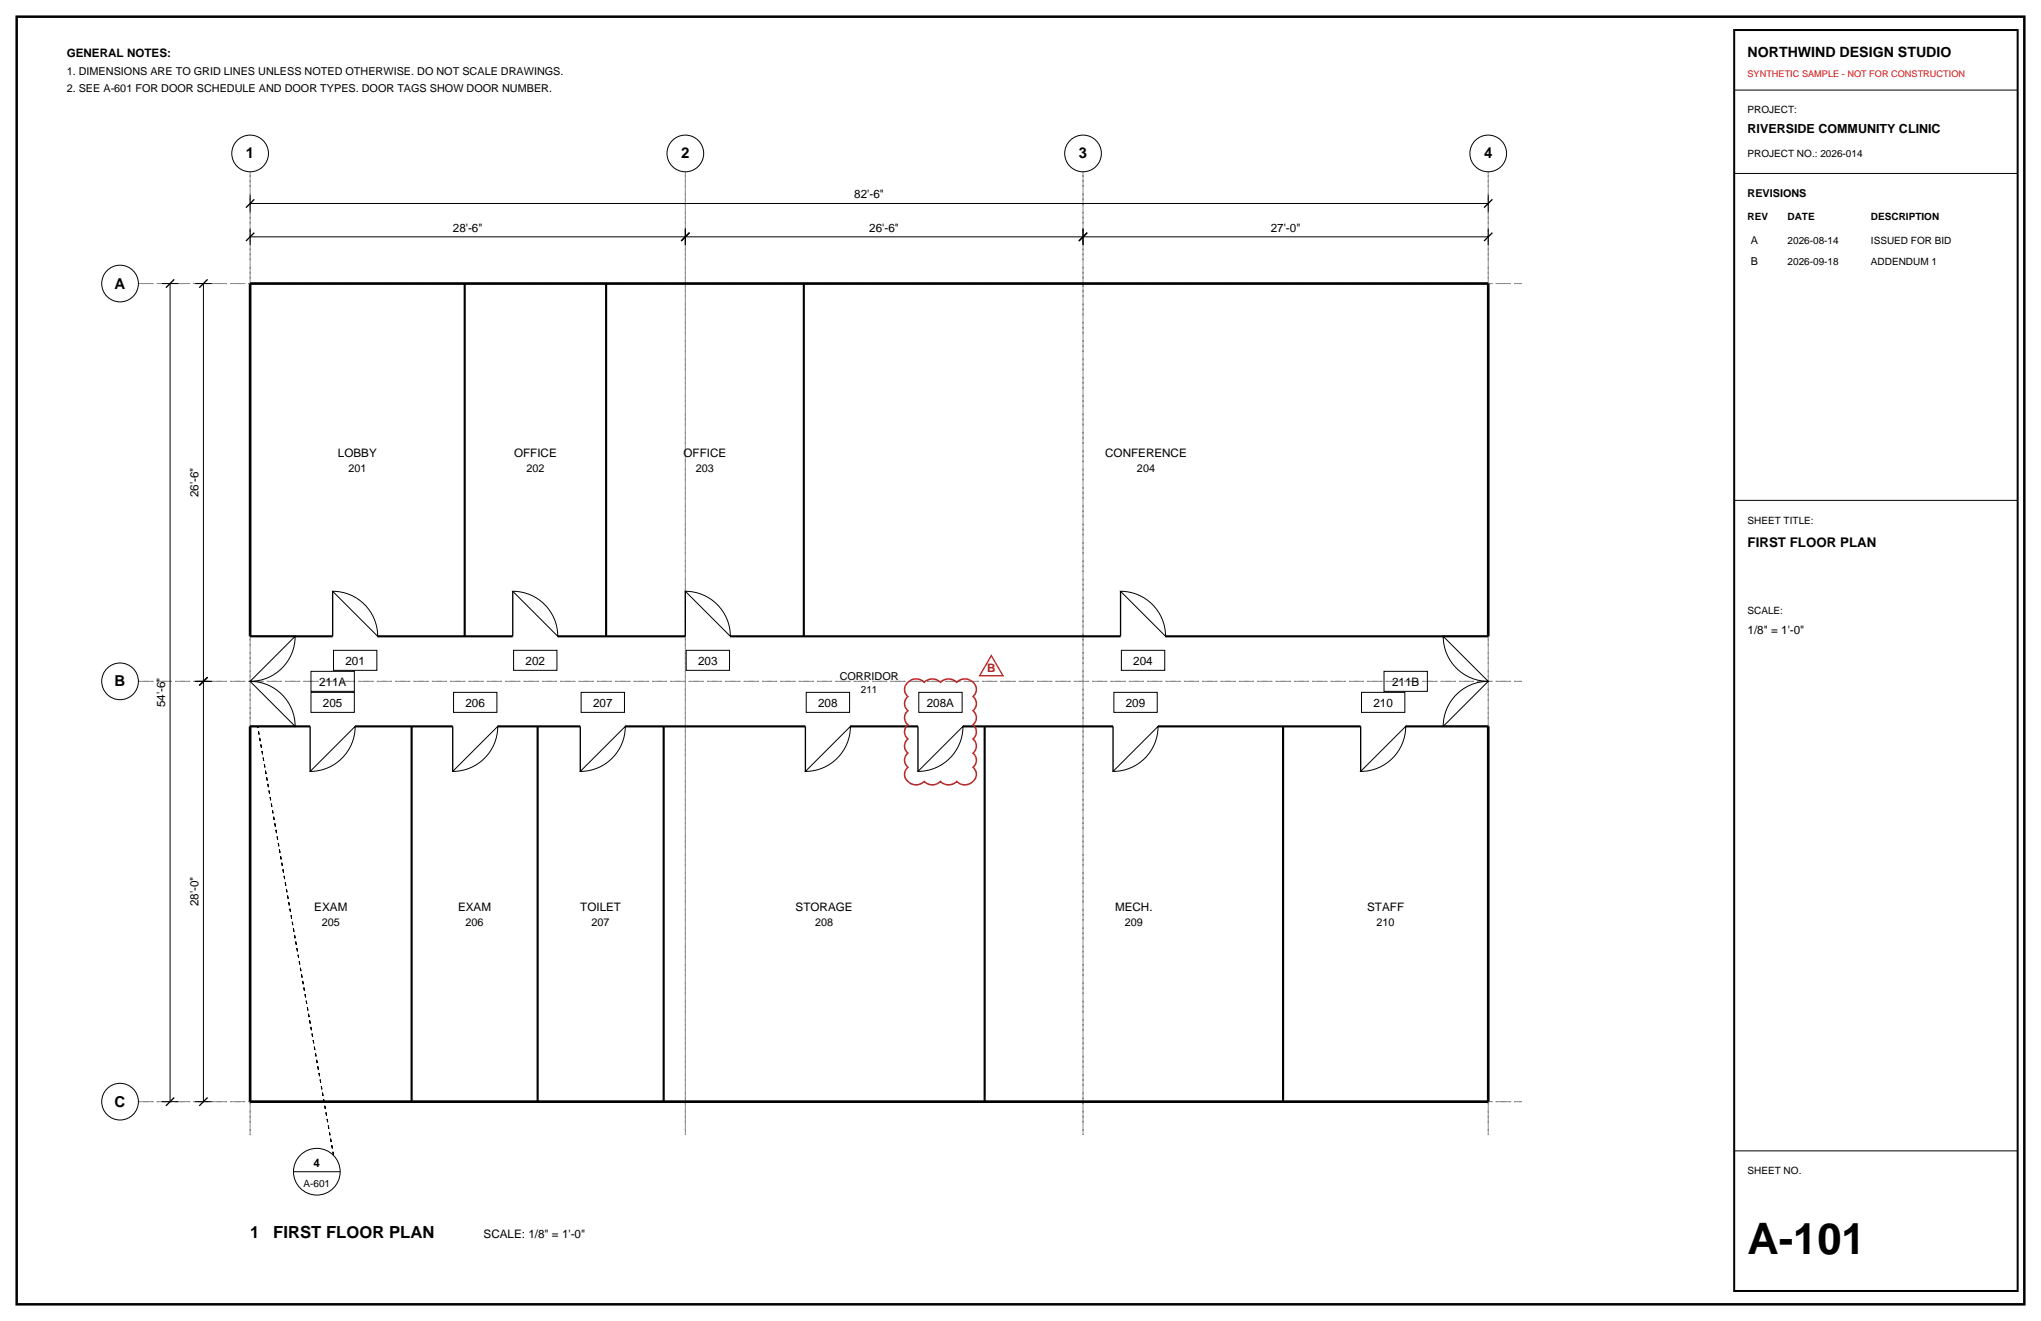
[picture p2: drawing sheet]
<svg xmlns="http://www.w3.org/2000/svg" width="432mm" height="279mm" viewBox="0 0 432 279" stroke-linecap="round" stroke-linejoin="round" font-family="sans-serif">
<path d="M3.5 3.5h424.8v272.4h-424.8z" fill="none" stroke="#000" stroke-width=".53"/>
<path d="M52.9 36.3v203.8zM145 36.3v203.8zM229.1 36.3v203.8zM314.9 36.3v203.8zM29.3 60h292.6zM29.3 144.1h292.6zM29.3 233h292.6z" fill="none" stroke="#8c8c8c" stroke-width=".21" stroke-dasharray="2.1 .7 .4 .7" stroke-linecap="butt"/>
<g fill="none" stroke="#000" stroke-width=".21">
<path d="M366.9 19.1h60zM366.9 36.7h60zM34.2 60h3.5zM36 60v173zM41.3 60h3.5zM43 60v84.1zM52.9 50.1h92.1zM52.9 48.3v3.6zM52.9 43h262zM52.9 41.3v3.5zM145 48.3v3.6zM145 50.1h84.1z"/>
<path d="M229.1 48.3v3.6zM229.1 50.1h85.8zM314.9 48.3v3.6zM314.9 41.3v3.5zM366.9 105.8h60zM62.4 134.6a9.5 9.5 0 0 1-9.5 9.5zM70.4 125.1a9.5 9.5 0 0 1 9.5 9.5zM70.6 137.5h9.1v4.3h-9.1zM108.5 125.1a9.5 9.5 0 0 1 9.5 9.5zM108.7 137.5h9.1v4.3h-9.1zM145 125.1a9.5 9.5 0 0 1 9.5 9.5zM145.2 137.5h9.1v4.3h-9.1z"/>
<path d="M237.1 125.1a9.5 9.5 0 0 1 9.5 9.5zM237.2 137.5h9.2v4.3h-9.2zM305.3 134.6l9.6 9.5a9.5 9.5 0 0 1-9.6-9.5zM41.3 144.1h3.5zM43 144.1v88.9zM52.9 144.1a9.5 9.5 0 0 1 9.5 9.5zM65.8 146.4h9.2v4.3h-9.2zM65.8 142h9.2v4.2h-9.2zM75.1 153.6a9.5 9.5 0 0 1-9.5 9.6zM96 146.4h9.1v4.3h-9.1zM105.3 153.6a9.5 9.5 0 0 1-9.5 9.6zM122.9 146.4h9.2v4.3h-9.2z"/>
<path d="M132.3 153.6a9.5 9.5 0 0 1-9.5 9.6zM170.6 146.4h9.1v4.3h-9.1zM179.9 153.6a9.5 9.5 0 0 1-9.5 9.6zM194.4 146.4h9.2v4.3h-9.2zM203.7 153.6a9.5 9.5 0 0 1-9.5 9.6zM235.7 146.4h9.1v4.3h-9.1zM245 153.6a9.5 9.5 0 0 1-9.5 9.6zM288 146.4h9.2v4.3h-9.2zM292.8 142h9.2v4.2h-9.2zM297.4 153.6a9.5 9.5 0 0 1-9.5 9.6zM308.5 146.5a9.5 9.5 0 0 1 6.4-2.4l-9.6 9.5a9.5 9.5 0 0 1 3.2-7.1zM34.2 233h3.5z"/>
<path d="M41.3 233h3.5zM62.1 247.8h9.9zM366.9 243.4h60z"/>
<circle cx="52.9" cy="32.5" r="3.9"/>
<circle cx="145" cy="32.5" r="3.9"/>
<circle cx="229.1" cy="32.5" r="3.9"/>
<circle cx="314.9" cy="32.5" r="3.9"/>
<circle cx="25.4" cy="60" r="3.9"/>
<circle cx="25.4" cy="144.1" r="3.9"/>
<circle cx="25.4" cy="233" r="3.9"/>
<circle cx="67" cy="247.8" r="4.9"/>
</g>
<g fill="none" stroke="#000" stroke-width=".28">
<path d="M52 51l1.8-1.8zM52 43.9l1.8-1.7zM144.1 51l1.8-1.8zM228.2 51l1.8-1.8zM314 51l1.7-1.8zM314 43.9l1.7-1.7zM35.1 60.9l1.8-1.8zM42.2 60.9l1.7-1.8zM52.9 134.6h9.5zM70.4 125.1v9.5zM108.5 125.1v9.5zM145 125.1v9.5z"/>
<path d="M237.1 125.1v9.5zM305.3 134.6h9.6zM42.2 145l1.7-1.8zM52.9 153.6h9.5zM65.6 153.6v9.6zM95.8 153.6v9.6zM122.8 153.6v9.6zM170.4 153.6v9.6zM194.2 153.6v9.6zM235.5 153.6v9.6zM287.9 153.6v9.6zM305.3 153.6h9.6z"/>
<path d="M35.1 233.9l1.8-1.8zM42.2 233.9l1.7-1.8z"/>
</g>
<path d="M52.9 60h262zM52.9 60v74.6zM314.9 60v74.6zM52.9 153.6v79.4zM314.9 153.6v79.4zM52.9 233h262z" fill="none" stroke="#000" stroke-width=".56"/>
<g fill="none" stroke="#000" stroke-width=".45">
<path d="M98.3 60v74.6zM128.2 60v74.6zM170.1 60v74.6zM52.9 134.6h17.5zM79.9 134.6h28.6zM118 134.6h27zM154.5 134.6h82.6zM246.6 134.6h68.3zM52.9 153.6h12.7zM75.1 153.6h20.7zM87.1 153.6v79.4zM105.3 153.6h17.5z"/>
<path d="M113.7 153.6v79.4zM132.3 153.6h38.1zM140.4 153.6v79.4zM179.9 153.6h14.3zM203.7 153.6h31.8zM208.3 153.6v79.4zM245 153.6h42.9zM271.5 153.6v79.4zM297.4 153.6h17.5z"/>
</g>
<path d="M54.5 153.6l16.1 90.7z" fill="none" stroke="#000" stroke-width=".21" stroke-dasharray=".7 .7" stroke-linecap="butt"/>
<path d="M366.9 6.4h60v266.6h-60z" fill="none" stroke="#000" stroke-width=".42"/>
<path d="M192.1 144.3a2.41 2.41 0 0 1 3.4 0 2.41 2.41 0 0 1 3.5 0 2.41 2.41 0 0 1 3.4 0 2.39 2.39 0 0 1 2.8-.5 2.39 2.39 0 0 1 1.3 2.6l-.7 .9a1.91 1.91 0 0 1 0 3 1.91 1.91 0 0 1 0 3 1.91 1.91 0 0 1 0 3 1.91 1.91 0 0 1 0 3 1.91 1.91 0 0 1 0 3 2.23 2.23 0 0 1 .3 2.8 2.23 2.23 0 0 1-2.8 .8l-.9-.6a2.41 2.41 0 0 1-3.4 0 2.41 2.41 0 0 1-3.5 0 2.39 2.39 0 0 1-2.8 .5 2.39 2.39 0 0 1-1.3-2.6l.7-.9a1.91 1.91 0 0 1 0-3 1.91 1.91 0 0 1 0-3 1.91 1.91 0 0 1 0-3 1.91 1.91 0 0 1 0-3 1.91 1.91 0 0 1 0-3 1.91 1.91 0 0 1 0-3z" fill="none" stroke="#d90d0d" stroke-width=".32"/>
<path d="M209.7 138.7l2.5 4.2h-4.9z" fill="none" stroke="#d90d0d" stroke-width=".28"/>
<text font-size="9.2" x="369.7" y="265.3">A-101</text>
<g font-size="3.5">
<text x="52.9" y="261.9">1</text>
<text x="57.8" y="261.9">FIRST FLOOR PLAN</text>
</g>
<g font-size="3.2">
<text x="52" y="33.5">1</text>
<text x="144.1" y="33.5">2</text>
<text x="228.2" y="33.5">3</text>
<text x="314" y="33.5">4</text>
<text x="24.3" y="61">A</text>
<text x="24.3" y="145.2">B</text>
<text x="24.3" y="234.1">C</text>
</g>
<text font-size="3" x="369.7" y="12">NORTHWIND DESIGN STUDIO</text>
<text font-size="2.8" x="369.7" y="115.7">FIRST FLOOR PLAN</text>
<text font-size="2.6" x="369.7" y="28.2">RIVERSIDE COMMUNITY CLINIC</text>
<g font-size="2.5">
<text x="14.1" y="12">GENERAL NOTES:</text>
<text x="180.7" y="42">82'-6&quot;</text>
<text x="95.8" y="49">28'-6&quot;</text>
<text x="183.9" y="49">26'-6&quot;</text>
<text x="268.8" y="49">27'-0&quot;</text>
<text x="71.5" y="96.6">LOBBY</text>
<text x="108.7" y="96.6">OFFICE</text>
<text x="144.6" y="96.6">OFFICE</text>
<text x="233.8" y="96.6">CONFERENCE</text>
<text x="42" y="105.2" transform="rotate(-90 42 105.2)">26'-6&quot;</text>
<text x="369.7" y="134.1">1/8&quot; = 1'-0&quot;</text>
<text x="73.1" y="140.5">201</text>
<text x="111.2" y="140.5">202</text>
<text x="147.7" y="140.5">203</text>
<text x="239.8" y="140.5">204</text>
<text x="34.9" y="149.6" transform="rotate(-90 34.9 149.6)">54'-6&quot;</text>
<text x="67.5" y="145">211A</text>
<text x="68.3" y="149.4">205</text>
<text x="98.5" y="149.4">206</text>
<text x="125.5" y="149.4">207</text>
<text x="173.1" y="149.4">208</text>
<text x="196.1" y="149.4">208A</text>
<text x="238.2" y="149.4">209</text>
<text x="290.6" y="149.4">210</text>
<text x="294.5" y="145">211B</text>
<text x="42" y="191.7" transform="rotate(-90 42 191.7)">28'-0&quot;</text>
<text x="66.5" y="192.6">EXAM</text>
<text x="96.9" y="192.6">EXAM</text>
<text x="122.8" y="192.6">TOILET</text>
<text x="168.3" y="192.6">STORAGE</text>
<text x="235.9" y="192.6">MECH.</text>
<text x="289.2" y="192.6">STAFF</text>
<text x="66.3" y="246.8">4</text>
<text x="102.3" y="261.9">SCALE: 1/8&quot; = 1'-0&quot;</text>
</g>
<text font-size="2.5" fill="#d90d0d" x="208.8" y="142.2">B</text>
<g font-size="2.3">
<text x="14.1" y="15.9">1. DIMENSIONS ARE TO GRID LINES UNLESS NOTED OTHERWISE. DO NOT SCALE DRAWINGS.</text>
<text x="14.1" y="19.4">2. SEE A-601 FOR DOOR SCHEDULE AND DOOR TYPES. DOOR TAGS SHOW DOOR NUMBER.</text>
<text x="369.7" y="41.6">REVISIONS</text>
<text x="370.4" y="51.5">A</text>
<text x="370.4" y="56.1">B</text>
<text x="73.7" y="99.7">201</text>
<text x="111.4" y="99.7">202</text>
<text x="147.2" y="99.7">203</text>
<text x="240.5" y="99.7">204</text>
<text x="177.6" y="143.8">CORRIDOR</text>
<text x="68.1" y="195.8">205</text>
<text x="98.5" y="195.8">206</text>
<text x="125.2" y="195.8">207</text>
<text x="172.4" y="195.8">208</text>
<text x="238" y="195.8">209</text>
<text x="291.2" y="195.8">210</text>
</g>
<g font-size="2.1">
<text x="369.7" y="24">PROJECT:</text>
<text x="369.7" y="33.2">PROJECT NO.: 2026-014</text>
<text x="369.7" y="46.6">REV</text>
<text x="378.2" y="46.6">DATE</text>
<text x="395.8" y="46.6">DESCRIPTION</text>
<text x="378.2" y="51.5">2026-08-14</text>
<text x="395.8" y="51.5">ISSUED FOR BID</text>
<text x="378.2" y="56.1">2026-09-18</text>
<text x="395.8" y="56.1">ADDENDUM 1</text>
<text x="369.7" y="110.8">SHEET TITLE:</text>
<text x="369.7" y="129.8">SCALE:</text>
<text x="182.1" y="146.6">211</text>
<text x="64.2" y="251">A-601</text>
<text x="369.7" y="248.4">SHEET NO.</text>
</g>
<text font-size="1.9" fill="#d90d0d" x="369.7" y="16.2">SYNTHETIC SAMPLE - NOT FOR CONSTRUCTION</text>
</svg>
